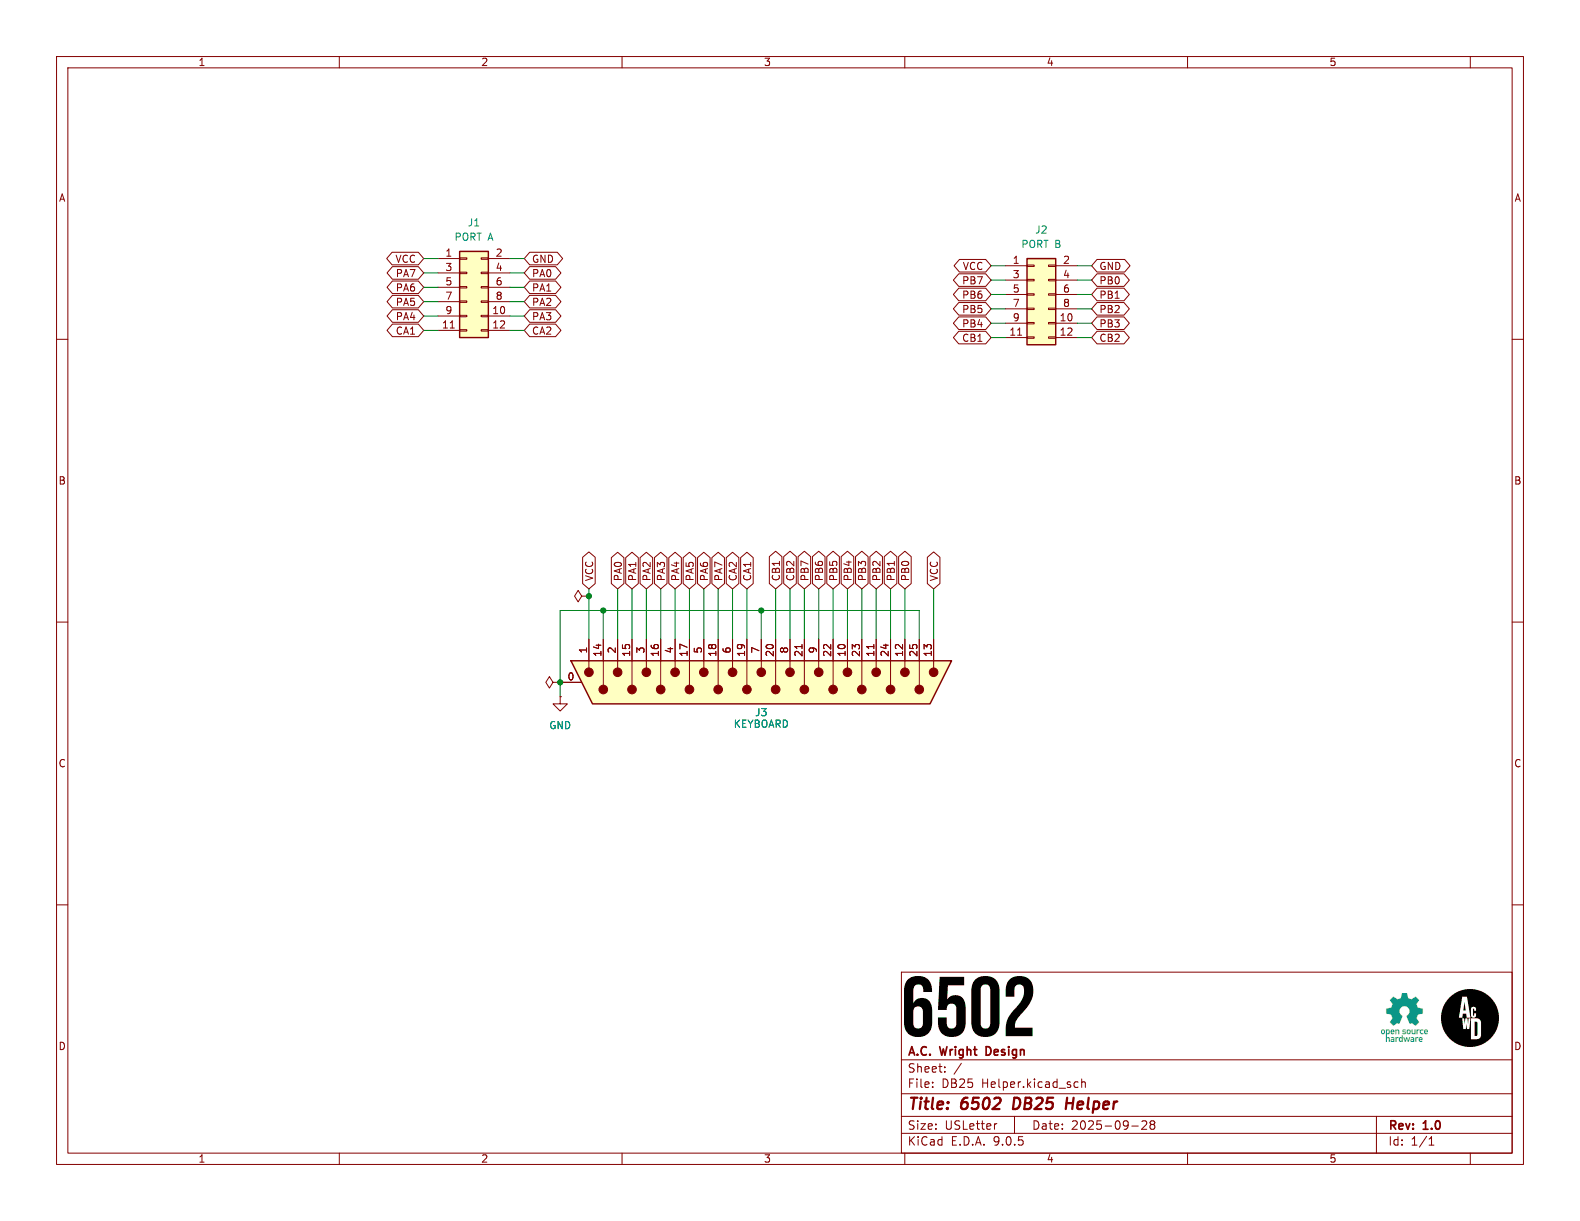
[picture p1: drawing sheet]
(kicad_sch
 (version 20250114)
 (generator "eeschema")
 (generator_version "9.0")
 (paper "USLetter")
 (title_block
  (title "6502 DB25 Helper")
  (date "2025-09-28")
  (rev "1.0")
  (company "A.C. Wright Design"))
 (lib_symbols
  (symbol "Connector:DB25_Pins_MountingHoles"
   (pin_names
    (offset 1.016) (hide yes)) (exclude_from_sim no) (in_bom yes) (on_board yes)
   (property "Reference" "J" (at 0 36.83 0) (effects (font (size 1.27 1.27))))
   (property "Value" "DB25_Pins_MountingHoles" (at 0 34.925 0) (effects (font (size 1.27 1.27))))
   (property "Footprint" "" (at 0 0 0) (effects (font (size 1.27 1.27)) (hide yes)))
   (property "Datasheet" "~" (at 0 0 0) (effects (font (size 1.27 1.27)) (hide yes)))
   (property "Description" "25-pin D-SUB connector, pins (male), Mounting Hole" (at 0 0 0) (effects (font (size 1.27 1.27)) (hide yes)))
   (symbol "DB25_Pins_MountingHoles_0_1"
    (polyline (pts (xy -3.81 30.48) (xy -2.54 30.48)) (stroke (width 0) (type default)) (fill (type none)))
    (polyline (pts (xy -3.81 27.94) (xy 0.508 27.94)) (stroke (width 0) (type default)) (fill (type none)))
    (polyline (pts (xy -3.81 25.4) (xy -2.54 25.4)) (stroke (width 0) (type default)) (fill (type none)))
    (polyline (pts (xy -3.81 22.86) (xy 0.508 22.86)) (stroke (width 0) (type default)) (fill (type none)))
    (polyline (pts (xy -3.81 20.32) (xy -2.54 20.32)) (stroke (width 0) (type default)) (fill (type none)))
    (polyline (pts (xy -3.81 17.78) (xy 0.508 17.78)) (stroke (width 0) (type default)) (fill (type none)))
    (polyline (pts (xy -3.81 15.24) (xy -2.54 15.24)) (stroke (width 0) (type default)) (fill (type none)))
    (polyline (pts (xy -3.81 12.7) (xy 0.508 12.7)) (stroke (width 0) (type default)) (fill (type none)))
    (polyline (pts (xy -3.81 10.16) (xy -2.54 10.16)) (stroke (width 0) (type default)) (fill (type none)))
    (polyline (pts (xy -3.81 7.62) (xy 0.508 7.62)) (stroke (width 0) (type default)) (fill (type none)))
    (polyline (pts (xy -3.81 5.08) (xy -2.54 5.08)) (stroke (width 0) (type default)) (fill (type none)))
    (polyline (pts (xy -3.81 2.54) (xy 0.508 2.54)) (stroke (width 0) (type default)) (fill (type none)))
    (polyline (pts (xy -3.81 0) (xy -2.54 0)) (stroke (width 0) (type default)) (fill (type none)))
    (polyline (pts (xy -3.81 -2.54) (xy 0.508 -2.54)) (stroke (width 0) (type default)) (fill (type none)))
    (polyline (pts (xy -3.81 -5.08) (xy -2.54 -5.08)) (stroke (width 0) (type default)) (fill (type none)))
    (polyline (pts (xy -3.81 -7.62) (xy 0.508 -7.62)) (stroke (width 0) (type default)) (fill (type none)))
    (polyline (pts (xy -3.81 -10.16) (xy -2.54 -10.16)) (stroke (width 0) (type default)) (fill (type none)))
    (polyline (pts (xy -3.81 -12.7) (xy 0.508 -12.7)) (stroke (width 0) (type default)) (fill (type none)))
    (polyline (pts (xy -3.81 -15.24) (xy -2.54 -15.24)) (stroke (width 0) (type default)) (fill (type none)))
    (polyline (pts (xy -3.81 -17.78) (xy 0.508 -17.78)) (stroke (width 0) (type default)) (fill (type none)))
    (polyline (pts (xy -3.81 -20.32) (xy -2.54 -20.32)) (stroke (width 0) (type default)) (fill (type none)))
    (polyline (pts (xy -3.81 -22.86) (xy 0.508 -22.86)) (stroke (width 0) (type default)) (fill (type none)))
    (polyline (pts (xy -3.81 -25.4) (xy -2.54 -25.4)) (stroke (width 0) (type default)) (fill (type none)))
    (polyline (pts (xy -3.81 -27.94) (xy 0.508 -27.94)) (stroke (width 0) (type default)) (fill (type none)))
    (polyline (pts (xy -3.81 -30.48) (xy -2.54 -30.48)) (stroke (width 0) (type default)) (fill (type none)))
    (polyline (pts (xy -3.81 -33.655) (xy 3.81 -29.845) (xy 3.81 29.845) (xy -3.81 33.655) (xy -3.81 -33.655)) (stroke (width 0.254) (type default)) (fill (type background)))
    (circle (center -1.778 30.48) (radius 0.762) (stroke (width 0) (type default)) (fill (type outline)))
    (circle (center -1.778 25.4) (radius 0.762) (stroke (width 0) (type default)) (fill (type outline)))
    (circle (center -1.778 20.32) (radius 0.762) (stroke (width 0) (type default)) (fill (type outline)))
    (circle (center -1.778 15.24) (radius 0.762) (stroke (width 0) (type default)) (fill (type outline)))
    (circle (center -1.778 10.16) (radius 0.762) (stroke (width 0) (type default)) (fill (type outline)))
    (circle (center -1.778 5.08) (radius 0.762) (stroke (width 0) (type default)) (fill (type outline)))
    (circle (center -1.778 0) (radius 0.762) (stroke (width 0) (type default)) (fill (type outline)))
    (circle (center -1.778 -5.08) (radius 0.762) (stroke (width 0) (type default)) (fill (type outline)))
    (circle (center -1.778 -10.16) (radius 0.762) (stroke (width 0) (type default)) (fill (type outline)))
    (circle (center -1.778 -15.24) (radius 0.762) (stroke (width 0) (type default)) (fill (type outline)))
    (circle (center -1.778 -20.32) (radius 0.762) (stroke (width 0) (type default)) (fill (type outline)))
    (circle (center -1.778 -25.4) (radius 0.762) (stroke (width 0) (type default)) (fill (type outline)))
    (circle (center -1.778 -30.48) (radius 0.762) (stroke (width 0) (type default)) (fill (type outline)))
    (circle (center 1.27 27.94) (radius 0.762) (stroke (width 0) (type default)) (fill (type outline)))
    (circle (center 1.27 22.86) (radius 0.762) (stroke (width 0) (type default)) (fill (type outline)))
    (circle (center 1.27 17.78) (radius 0.762) (stroke (width 0) (type default)) (fill (type outline)))
    (circle (center 1.27 12.7) (radius 0.762) (stroke (width 0) (type default)) (fill (type outline)))
    (circle (center 1.27 7.62) (radius 0.762) (stroke (width 0) (type default)) (fill (type outline)))
    (circle (center 1.27 2.54) (radius 0.762) (stroke (width 0) (type default)) (fill (type outline)))
    (circle (center 1.27 -2.54) (radius 0.762) (stroke (width 0) (type default)) (fill (type outline)))
    (circle (center 1.27 -7.62) (radius 0.762) (stroke (width 0) (type default)) (fill (type outline)))
    (circle (center 1.27 -12.7) (radius 0.762) (stroke (width 0) (type default)) (fill (type outline)))
    (circle (center 1.27 -17.78) (radius 0.762) (stroke (width 0) (type default)) (fill (type outline)))
    (circle (center 1.27 -22.86) (radius 0.762) (stroke (width 0) (type default)) (fill (type outline)))
    (circle (center 1.27 -27.94) (radius 0.762) (stroke (width 0) (type default)) (fill (type outline))))
   (symbol "DB25_Pins_MountingHoles_1_1"
    (pin passive line (at -7.62 30.48 0) (length 3.81) (name "13" (effects (font (size 1.27 1.27)))) (number "13" (effects (font (size 1.27 1.27)))))
    (pin passive line (at -7.62 27.94 0) (length 3.81) (name "P25" (effects (font (size 1.27 1.27)))) (number "25" (effects (font (size 1.27 1.27)))))
    (pin passive line (at -7.62 25.4 0) (length 3.81) (name "12" (effects (font (size 1.27 1.27)))) (number "12" (effects (font (size 1.27 1.27)))))
    (pin passive line (at -7.62 22.86 0) (length 3.81) (name "P24" (effects (font (size 1.27 1.27)))) (number "24" (effects (font (size 1.27 1.27)))))
    (pin passive line (at -7.62 20.32 0) (length 3.81) (name "11" (effects (font (size 1.27 1.27)))) (number "11" (effects (font (size 1.27 1.27)))))
    (pin passive line (at -7.62 17.78 0) (length 3.81) (name "P23" (effects (font (size 1.27 1.27)))) (number "23" (effects (font (size 1.27 1.27)))))
    (pin passive line (at -7.62 15.24 0) (length 3.81) (name "10" (effects (font (size 1.27 1.27)))) (number "10" (effects (font (size 1.27 1.27)))))
    (pin passive line (at -7.62 12.7 0) (length 3.81) (name "P22" (effects (font (size 1.27 1.27)))) (number "22" (effects (font (size 1.27 1.27)))))
    (pin passive line (at -7.62 10.16 0) (length 3.81) (name "9" (effects (font (size 1.27 1.27)))) (number "9" (effects (font (size 1.27 1.27)))))
    (pin passive line (at -7.62 7.62 0) (length 3.81) (name "P21" (effects (font (size 1.27 1.27)))) (number "21" (effects (font (size 1.27 1.27)))))
    (pin passive line (at -7.62 5.08 0) (length 3.81) (name "8" (effects (font (size 1.27 1.27)))) (number "8" (effects (font (size 1.27 1.27)))))
    (pin passive line (at -7.62 2.54 0) (length 3.81) (name "P20" (effects (font (size 1.27 1.27)))) (number "20" (effects (font (size 1.27 1.27)))))
    (pin passive line (at -7.62 0 0) (length 3.81) (name "7" (effects (font (size 1.27 1.27)))) (number "7" (effects (font (size 1.27 1.27)))))
    (pin passive line (at -7.62 -2.54 0) (length 3.81) (name "P19" (effects (font (size 1.27 1.27)))) (number "19" (effects (font (size 1.27 1.27)))))
    (pin passive line (at -7.62 -5.08 0) (length 3.81) (name "6" (effects (font (size 1.27 1.27)))) (number "6" (effects (font (size 1.27 1.27)))))
    (pin passive line (at -7.62 -7.62 0) (length 3.81) (name "P18" (effects (font (size 1.27 1.27)))) (number "18" (effects (font (size 1.27 1.27)))))
    (pin passive line (at -7.62 -10.16 0) (length 3.81) (name "5" (effects (font (size 1.27 1.27)))) (number "5" (effects (font (size 1.27 1.27)))))
    (pin passive line (at -7.62 -12.7 0) (length 3.81) (name "P17" (effects (font (size 1.27 1.27)))) (number "17" (effects (font (size 1.27 1.27)))))
    (pin passive line (at -7.62 -15.24 0) (length 3.81) (name "4" (effects (font (size 1.27 1.27)))) (number "4" (effects (font (size 1.27 1.27)))))
    (pin passive line (at -7.62 -17.78 0) (length 3.81) (name "P16" (effects (font (size 1.27 1.27)))) (number "16" (effects (font (size 1.27 1.27)))))
    (pin passive line (at -7.62 -20.32 0) (length 3.81) (name "3" (effects (font (size 1.27 1.27)))) (number "3" (effects (font (size 1.27 1.27)))))
    (pin passive line (at -7.62 -22.86 0) (length 3.81) (name "P15" (effects (font (size 1.27 1.27)))) (number "15" (effects (font (size 1.27 1.27)))))
    (pin passive line (at -7.62 -25.4 0) (length 3.81) (name "2" (effects (font (size 1.27 1.27)))) (number "2" (effects (font (size 1.27 1.27)))))
    (pin passive line (at -7.62 -27.94 0) (length 3.81) (name "P14" (effects (font (size 1.27 1.27)))) (number "14" (effects (font (size 1.27 1.27)))))
    (pin passive line (at -7.62 -30.48 0) (length 3.81) (name "1" (effects (font (size 1.27 1.27)))) (number "1" (effects (font (size 1.27 1.27)))))
    (pin passive line (at 0 -35.56 90) (length 3.81) (name "PAD" (effects (font (size 1.27 1.27)))) (number "0" (effects (font (size 1.27 1.27))))))
   (embedded_fonts no))
  (symbol "Connector_Generic:Conn_02x06_Odd_Even"
   (pin_names
    (offset 1.016) (hide yes)) (exclude_from_sim no) (in_bom yes) (on_board yes)
   (property "Reference" "J" (at 1.27 7.62 0) (effects (font (size 1.27 1.27))))
   (property "Value" "Conn_02x06_Odd_Even" (at 1.27 -10.16 0) (effects (font (size 1.27 1.27))))
   (property "Footprint" "" (at 0 0 0) (effects (font (size 1.27 1.27)) (hide yes)))
   (property "Datasheet" "~" (at 0 0 0) (effects (font (size 1.27 1.27)) (hide yes)))
   (property "Description" "Generic connector, double row, 02x06, odd/even pin numbering scheme (row 1 odd numbers, row 2 even numbers), script generated (kicad-library-utils/schlib/autogen/connector/)" (at 0 0 0) (effects (font (size 1.27 1.27)) (hide yes)))
   (symbol "Conn_02x06_Odd_Even_1_1"
    (rectangle (start -1.27 6.35) (end 3.81 -8.89) (stroke (width 0.254) (type default)) (fill (type background)))
    (rectangle (start -1.27 5.207) (end 0 4.953) (stroke (width 0.1524) (type default)) (fill (type none)))
    (rectangle (start -1.27 2.667) (end 0 2.413) (stroke (width 0.1524) (type default)) (fill (type none)))
    (rectangle (start -1.27 0.127) (end 0 -0.127) (stroke (width 0.1524) (type default)) (fill (type none)))
    (rectangle (start -1.27 -2.413) (end 0 -2.667) (stroke (width 0.1524) (type default)) (fill (type none)))
    (rectangle (start -1.27 -4.953) (end 0 -5.207) (stroke (width 0.1524) (type default)) (fill (type none)))
    (rectangle (start -1.27 -7.493) (end 0 -7.747) (stroke (width 0.1524) (type default)) (fill (type none)))
    (rectangle (start 3.81 5.207) (end 2.54 4.953) (stroke (width 0.1524) (type default)) (fill (type none)))
    (rectangle (start 3.81 2.667) (end 2.54 2.413) (stroke (width 0.1524) (type default)) (fill (type none)))
    (rectangle (start 3.81 0.127) (end 2.54 -0.127) (stroke (width 0.1524) (type default)) (fill (type none)))
    (rectangle (start 3.81 -2.413) (end 2.54 -2.667) (stroke (width 0.1524) (type default)) (fill (type none)))
    (rectangle (start 3.81 -4.953) (end 2.54 -5.207) (stroke (width 0.1524) (type default)) (fill (type none)))
    (rectangle (start 3.81 -7.493) (end 2.54 -7.747) (stroke (width 0.1524) (type default)) (fill (type none)))
    (pin passive line (at -5.08 5.08 0) (length 3.81) (name "Pin_1" (effects (font (size 1.27 1.27)))) (number "1" (effects (font (size 1.27 1.27)))))
    (pin passive line (at -5.08 2.54 0) (length 3.81) (name "Pin_3" (effects (font (size 1.27 1.27)))) (number "3" (effects (font (size 1.27 1.27)))))
    (pin passive line (at -5.08 0 0) (length 3.81) (name "Pin_5" (effects (font (size 1.27 1.27)))) (number "5" (effects (font (size 1.27 1.27)))))
    (pin passive line (at -5.08 -2.54 0) (length 3.81) (name "Pin_7" (effects (font (size 1.27 1.27)))) (number "7" (effects (font (size 1.27 1.27)))))
    (pin passive line (at -5.08 -5.08 0) (length 3.81) (name "Pin_9" (effects (font (size 1.27 1.27)))) (number "9" (effects (font (size 1.27 1.27)))))
    (pin passive line (at -5.08 -7.62 0) (length 3.81) (name "Pin_11" (effects (font (size 1.27 1.27)))) (number "11" (effects (font (size 1.27 1.27)))))
    (pin passive line (at 7.62 5.08 180) (length 3.81) (name "Pin_2" (effects (font (size 1.27 1.27)))) (number "2" (effects (font (size 1.27 1.27)))))
    (pin passive line (at 7.62 2.54 180) (length 3.81) (name "Pin_4" (effects (font (size 1.27 1.27)))) (number "4" (effects (font (size 1.27 1.27)))))
    (pin passive line (at 7.62 0 180) (length 3.81) (name "Pin_6" (effects (font (size 1.27 1.27)))) (number "6" (effects (font (size 1.27 1.27)))))
    (pin passive line (at 7.62 -2.54 180) (length 3.81) (name "Pin_8" (effects (font (size 1.27 1.27)))) (number "8" (effects (font (size 1.27 1.27)))))
    (pin passive line (at 7.62 -5.08 180) (length 3.81) (name "Pin_10" (effects (font (size 1.27 1.27)))) (number "10" (effects (font (size 1.27 1.27)))))
    (pin passive line (at 7.62 -7.62 180) (length 3.81) (name "Pin_12" (effects (font (size 1.27 1.27)))) (number "12" (effects (font (size 1.27 1.27))))))
   (embedded_fonts no))
  (symbol "power:GND"
   (power)
   (pin_numbers (hide yes))
   (pin_names
    (offset 0) (hide yes)) (exclude_from_sim no) (in_bom yes) (on_board yes)
   (property "Reference" "#PWR" (at 0 -6.35 0) (effects (font (size 1.27 1.27)) (hide yes)))
   (property "Value" "GND" (at 0 -3.81 0) (effects (font (size 1.27 1.27))))
   (property "Footprint" "" (at 0 0 0) (effects (font (size 1.27 1.27)) (hide yes)))
   (property "Datasheet" "" (at 0 0 0) (effects (font (size 1.27 1.27)) (hide yes)))
   (property "Description" "Power symbol creates a global label with name \"GND\" , ground" (at 0 0 0) (effects (font (size 1.27 1.27)) (hide yes)))
   (symbol "GND_0_1"
    (polyline (pts (xy 0 0) (xy 0 -1.27) (xy 1.27 -1.27) (xy 0 -2.54) (xy -1.27 -1.27) (xy 0 -1.27)) (stroke (width 0) (type default)) (fill (type none))))
   (symbol "GND_1_1"
    (pin power_in line (at 0 0 270) (length 0) (name "~" (effects (font (size 1.27 1.27)))) (number "1" (effects (font (size 1.27 1.27))))))
   (embedded_fonts no))
  (symbol "power:PWR_FLAG"
   (power)
   (pin_numbers (hide yes))
   (pin_names
    (offset 0) (hide yes)) (exclude_from_sim no) (in_bom yes) (on_board yes)
   (property "Reference" "#FLG" (at 0 1.905 0) (effects (font (size 1.27 1.27)) (hide yes)))
   (property "Value" "PWR_FLAG" (at 0 3.81 0) (effects (font (size 1.27 1.27))))
   (property "Footprint" "" (at 0 0 0) (effects (font (size 1.27 1.27)) (hide yes)))
   (property "Datasheet" "~" (at 0 0 0) (effects (font (size 1.27 1.27)) (hide yes)))
   (property "Description" "Special symbol for telling ERC where power comes from" (at 0 0 0) (effects (font (size 1.27 1.27)) (hide yes)))
   (symbol "PWR_FLAG_0_0"
    (pin power_out line (at 0 0 90) (length 0) (name "~" (effects (font (size 1.27 1.27)))) (number "1" (effects (font (size 1.27 1.27))))))
   (symbol "PWR_FLAG_0_1"
    (polyline (pts (xy 0 0) (xy 0 1.27) (xy -1.016 1.905) (xy 0 2.54) (xy 1.016 1.905) (xy 0 1.27)) (stroke (width 0) (type default)) (fill (type none))))
   (embedded_fonts no)))
 (junction
  (at 134.62 107.95)
  (diameter 0)
  (color 0 0 0 0))
 (junction
  (at 104.14 105.41)
  (diameter 0)
  (color 0 0 0 0))
 (junction
  (at 106.68 107.95)
  (diameter 0)
  (color 0 0 0 0))
 (junction
  (at 99.06 120.65)
  (diameter 0)
  (color 0 0 0 0))
 (wire
  (pts (xy 106.68 107.95) (xy 134.62 107.95))
  (stroke (width 0) (type default)))
 (wire
  (pts (xy 157.48 104.14) (xy 157.48 113.03))
  (stroke (width 0) (type default)))
 (wire
  (pts (xy 175.26 46.99) (xy 177.8 46.99))
  (stroke (width 0) (type default)))
 (wire
  (pts (xy 134.62 107.95) (xy 162.56 107.95))
  (stroke (width 0) (type default)))
 (wire
  (pts (xy 74.93 50.8) (xy 77.47 50.8))
  (stroke (width 0) (type default)))
 (wire
  (pts (xy 99.06 107.95) (xy 106.68 107.95))
  (stroke (width 0) (type default)))
 (wire
  (pts (xy 152.4 104.14) (xy 152.4 113.03))
  (stroke (width 0) (type default)))
 (wire
  (pts (xy 104.14 105.41) (xy 104.14 113.03))
  (stroke (width 0) (type default)))
 (wire
  (pts (xy 90.17 55.88) (xy 92.71 55.88))
  (stroke (width 0) (type default)))
 (wire
  (pts (xy 104.14 104.14) (xy 104.14 105.41))
  (stroke (width 0) (type default)))
 (wire
  (pts (xy 175.26 52.07) (xy 177.8 52.07))
  (stroke (width 0) (type default)))
 (wire
  (pts (xy 90.17 45.72) (xy 92.71 45.72))
  (stroke (width 0) (type default)))
 (wire
  (pts (xy 99.06 120.65) (xy 99.06 123.19))
  (stroke (width 0) (type default)))
 (wire
  (pts (xy 90.17 58.42) (xy 92.71 58.42))
  (stroke (width 0) (type default)))
 (wire
  (pts (xy 90.17 48.26) (xy 92.71 48.26))
  (stroke (width 0) (type default)))
 (wire
  (pts (xy 90.17 53.34) (xy 92.71 53.34))
  (stroke (width 0) (type default)))
 (wire
  (pts (xy 109.22 104.14) (xy 109.22 113.03))
  (stroke (width 0) (type default)))
 (wire
  (pts (xy 149.86 104.14) (xy 149.86 113.03))
  (stroke (width 0) (type default)))
 (wire
  (pts (xy 190.5 52.07) (xy 193.04 52.07))
  (stroke (width 0) (type default)))
 (wire
  (pts (xy 137.16 104.14) (xy 137.16 113.03))
  (stroke (width 0) (type default)))
 (wire
  (pts (xy 74.93 58.42) (xy 77.47 58.42))
  (stroke (width 0) (type default)))
 (wire
  (pts (xy 129.54 104.14) (xy 129.54 113.03))
  (stroke (width 0) (type default)))
 (wire
  (pts (xy 142.24 104.14) (xy 142.24 113.03))
  (stroke (width 0) (type default)))
 (wire
  (pts (xy 74.93 45.72) (xy 77.47 45.72))
  (stroke (width 0) (type default)))
 (wire
  (pts (xy 132.08 104.14) (xy 132.08 113.03))
  (stroke (width 0) (type default)))
 (wire
  (pts (xy 165.1 104.14) (xy 165.1 113.03))
  (stroke (width 0) (type default)))
 (wire
  (pts (xy 162.56 113.03) (xy 162.56 107.95))
  (stroke (width 0) (type default)))
 (wire
  (pts (xy 190.5 59.69) (xy 193.04 59.69))
  (stroke (width 0) (type default)))
 (wire
  (pts (xy 119.38 104.14) (xy 119.38 113.03))
  (stroke (width 0) (type default)))
 (wire
  (pts (xy 114.3 104.14) (xy 114.3 113.03))
  (stroke (width 0) (type default)))
 (wire
  (pts (xy 175.26 49.53) (xy 177.8 49.53))
  (stroke (width 0) (type default)))
 (wire
  (pts (xy 127 104.14) (xy 127 113.03))
  (stroke (width 0) (type default)))
 (wire
  (pts (xy 121.92 104.14) (xy 121.92 113.03))
  (stroke (width 0) (type default)))
 (wire
  (pts (xy 175.26 54.61) (xy 177.8 54.61))
  (stroke (width 0) (type default)))
 (wire
  (pts (xy 144.78 104.14) (xy 144.78 113.03))
  (stroke (width 0) (type default)))
 (wire
  (pts (xy 190.5 49.53) (xy 193.04 49.53))
  (stroke (width 0) (type default)))
 (wire
  (pts (xy 190.5 46.99) (xy 193.04 46.99))
  (stroke (width 0) (type default)))
 (wire
  (pts (xy 111.76 104.14) (xy 111.76 113.03))
  (stroke (width 0) (type default)))
 (wire
  (pts (xy 74.93 55.88) (xy 77.47 55.88))
  (stroke (width 0) (type default)))
 (wire
  (pts (xy 154.94 104.14) (xy 154.94 113.03))
  (stroke (width 0) (type default)))
 (wire
  (pts (xy 147.32 104.14) (xy 147.32 113.03))
  (stroke (width 0) (type default)))
 (wire
  (pts (xy 160.02 104.14) (xy 160.02 113.03))
  (stroke (width 0) (type default)))
 (wire
  (pts (xy 124.46 104.14) (xy 124.46 113.03))
  (stroke (width 0) (type default)))
 (wire
  (pts (xy 139.7 104.14) (xy 139.7 113.03))
  (stroke (width 0) (type default)))
 (wire
  (pts (xy 190.5 57.15) (xy 193.04 57.15))
  (stroke (width 0) (type default)))
 (wire
  (pts (xy 116.84 104.14) (xy 116.84 113.03))
  (stroke (width 0) (type default)))
 (wire
  (pts (xy 90.17 50.8) (xy 92.71 50.8))
  (stroke (width 0) (type default)))
 (wire
  (pts (xy 175.26 59.69) (xy 177.8 59.69))
  (stroke (width 0) (type default)))
 (wire
  (pts (xy 74.93 53.34) (xy 77.47 53.34))
  (stroke (width 0) (type default)))
 (wire
  (pts (xy 99.06 107.95) (xy 99.06 120.65))
  (stroke (width 0) (type default)))
 (wire
  (pts (xy 74.93 48.26) (xy 77.47 48.26))
  (stroke (width 0) (type default)))
 (wire
  (pts (xy 190.5 54.61) (xy 193.04 54.61))
  (stroke (width 0) (type default)))
 (wire
  (pts (xy 106.68 113.03) (xy 106.68 107.95))
  (stroke (width 0) (type default)))
 (wire
  (pts (xy 134.62 107.95) (xy 134.62 113.03))
  (stroke (width 0) (type default)))
 (wire
  (pts (xy 175.26 57.15) (xy 177.8 57.15))
  (stroke (width 0) (type default)))
 (global_label "GND"
  (shape bidirectional)
  (at 193.04 46.99 0)
  (effects (font (size 1.27 1.27)) (justify left))
  (property "Intersheetrefs" "${INTERSHEET_REFS}" (at 193.04 46.99 0) (effects (font (size 1.27 1.27)) (hide yes))))
 (global_label "PA4"
  (shape bidirectional)
  (at 119.38 104.14 90)
  (fields_autoplaced yes)
  (effects (font (size 1.27 1.27)) (justify left))
  (property "Intersheetrefs" "${INTERSHEET_REFS}" (at 119.38 97.2884 90) (effects (font (size 1.27 1.27)) (justify left) (hide yes))))
 (global_label "PB5"
  (shape bidirectional)
  (at 147.32 104.14 90)
  (fields_autoplaced yes)
  (effects (font (size 1.27 1.27)) (justify left))
  (property "Intersheetrefs" "${INTERSHEET_REFS}" (at 147.32 97.107 90) (effects (font (size 1.27 1.27)) (justify left) (hide yes))))
 (global_label "PB1"
  (shape bidirectional)
  (at 193.04 52.07 0)
  (fields_autoplaced yes)
  (effects (font (size 1.27 1.27)) (justify left))
  (property "Intersheetrefs" "${INTERSHEET_REFS}" (at 200.073 52.07 0) (effects (font (size 1.27 1.27)) (justify left) (hide yes))))
 (global_label "PA0"
  (shape bidirectional)
  (at 109.22 104.14 90)
  (fields_autoplaced yes)
  (effects (font (size 1.27 1.27)) (justify left))
  (property "Intersheetrefs" "${INTERSHEET_REFS}" (at 109.22 97.2884 90) (effects (font (size 1.27 1.27)) (justify left) (hide yes))))
 (global_label "PA6"
  (shape bidirectional)
  (at 124.46 104.14 90)
  (fields_autoplaced yes)
  (effects (font (size 1.27 1.27)) (justify left))
  (property "Intersheetrefs" "${INTERSHEET_REFS}" (at 124.46 97.2884 90) (effects (font (size 1.27 1.27)) (justify left) (hide yes))))
 (global_label "CB2"
  (shape bidirectional)
  (at 139.7 104.14 90)
  (fields_autoplaced yes)
  (effects (font (size 1.27 1.27)) (justify left))
  (property "Intersheetrefs" "${INTERSHEET_REFS}" (at 139.7 97.107 90) (effects (font (size 1.27 1.27)) (justify left) (hide yes))))
 (global_label "PB6"
  (shape bidirectional)
  (at 175.26 52.07 180)
  (fields_autoplaced yes)
  (effects (font (size 1.27 1.27)) (justify right))
  (property "Intersheetrefs" "${INTERSHEET_REFS}" (at 168.227 52.07 0) (effects (font (size 1.27 1.27)) (justify right) (hide yes))))
 (global_label "PB1"
  (shape bidirectional)
  (at 157.48 104.14 90)
  (fields_autoplaced yes)
  (effects (font (size 1.27 1.27)) (justify left))
  (property "Intersheetrefs" "${INTERSHEET_REFS}" (at 157.48 97.107 90) (effects (font (size 1.27 1.27)) (justify left) (hide yes))))
 (global_label "PA7"
  (shape bidirectional)
  (at 74.93 48.26 180)
  (fields_autoplaced yes)
  (effects (font (size 1.27 1.27)) (justify right))
  (property "Intersheetrefs" "${INTERSHEET_REFS}" (at 68.0784 48.26 0) (effects (font (size 1.27 1.27)) (justify right) (hide yes))))
 (global_label "PA4"
  (shape bidirectional)
  (at 74.93 55.88 180)
  (fields_autoplaced yes)
  (effects (font (size 1.27 1.27)) (justify right))
  (property "Intersheetrefs" "${INTERSHEET_REFS}" (at 68.0784 55.88 0) (effects (font (size 1.27 1.27)) (justify right) (hide yes))))
 (global_label "PB4"
  (shape bidirectional)
  (at 149.86 104.14 90)
  (fields_autoplaced yes)
  (effects (font (size 1.27 1.27)) (justify left))
  (property "Intersheetrefs" "${INTERSHEET_REFS}" (at 149.86 97.107 90) (effects (font (size 1.27 1.27)) (justify left) (hide yes))))
 (global_label "PB2"
  (shape bidirectional)
  (at 154.94 104.14 90)
  (fields_autoplaced yes)
  (effects (font (size 1.27 1.27)) (justify left))
  (property "Intersheetrefs" "${INTERSHEET_REFS}" (at 154.94 97.107 90) (effects (font (size 1.27 1.27)) (justify left) (hide yes))))
 (global_label "PA0"
  (shape bidirectional)
  (at 92.71 48.26 0)
  (fields_autoplaced yes)
  (effects (font (size 1.27 1.27)) (justify left))
  (property "Intersheetrefs" "${INTERSHEET_REFS}" (at 99.5616 48.26 0) (effects (font (size 1.27 1.27)) (justify left) (hide yes))))
 (global_label "PB3"
  (shape bidirectional)
  (at 152.4 104.14 90)
  (fields_autoplaced yes)
  (effects (font (size 1.27 1.27)) (justify left))
  (property "Intersheetrefs" "${INTERSHEET_REFS}" (at 152.4 97.107 90) (effects (font (size 1.27 1.27)) (justify left) (hide yes))))
 (global_label "PB7"
  (shape bidirectional)
  (at 142.24 104.14 90)
  (fields_autoplaced yes)
  (effects (font (size 1.27 1.27)) (justify left))
  (property "Intersheetrefs" "${INTERSHEET_REFS}" (at 142.24 97.107 90) (effects (font (size 1.27 1.27)) (justify left) (hide yes))))
 (global_label "PA1"
  (shape bidirectional)
  (at 111.76 104.14 90)
  (fields_autoplaced yes)
  (effects (font (size 1.27 1.27)) (justify left))
  (property "Intersheetrefs" "${INTERSHEET_REFS}" (at 111.76 97.2884 90) (effects (font (size 1.27 1.27)) (justify left) (hide yes))))
 (global_label "PB6"
  (shape bidirectional)
  (at 144.78 104.14 90)
  (fields_autoplaced yes)
  (effects (font (size 1.27 1.27)) (justify left))
  (property "Intersheetrefs" "${INTERSHEET_REFS}" (at 144.78 97.107 90) (effects (font (size 1.27 1.27)) (justify left) (hide yes))))
 (global_label "VCC"
  (shape bidirectional)
  (at 74.93 45.72 180)
  (effects (font (size 1.27 1.27)) (justify right))
  (property "Intersheetrefs" "${INTERSHEET_REFS}" (at 74.93 45.72 0) (effects (font (size 1.27 1.27)) (hide yes))))
 (global_label "PB0"
  (shape bidirectional)
  (at 160.02 104.14 90)
  (fields_autoplaced yes)
  (effects (font (size 1.27 1.27)) (justify left))
  (property "Intersheetrefs" "${INTERSHEET_REFS}" (at 160.02 97.107 90) (effects (font (size 1.27 1.27)) (justify left) (hide yes))))
 (global_label "CA1"
  (shape bidirectional)
  (at 74.93 58.42 180)
  (fields_autoplaced yes)
  (effects (font (size 1.27 1.27)) (justify right))
  (property "Intersheetrefs" "${INTERSHEET_REFS}" (at 68.0784 58.42 0) (effects (font (size 1.27 1.27)) (justify right) (hide yes))))
 (global_label "PA6"
  (shape bidirectional)
  (at 74.93 50.8 180)
  (fields_autoplaced yes)
  (effects (font (size 1.27 1.27)) (justify right))
  (property "Intersheetrefs" "${INTERSHEET_REFS}" (at 68.0784 50.8 0) (effects (font (size 1.27 1.27)) (justify right) (hide yes))))
 (global_label "CA2"
  (shape bidirectional)
  (at 129.54 104.14 90)
  (fields_autoplaced yes)
  (effects (font (size 1.27 1.27)) (justify left))
  (property "Intersheetrefs" "${INTERSHEET_REFS}" (at 129.54 97.2884 90) (effects (font (size 1.27 1.27)) (justify left) (hide yes))))
 (global_label "PA1"
  (shape bidirectional)
  (at 92.71 50.8 0)
  (fields_autoplaced yes)
  (effects (font (size 1.27 1.27)) (justify left))
  (property "Intersheetrefs" "${INTERSHEET_REFS}" (at 99.5616 50.8 0) (effects (font (size 1.27 1.27)) (justify left) (hide yes))))
 (global_label "CB1"
  (shape bidirectional)
  (at 137.16 104.14 90)
  (fields_autoplaced yes)
  (effects (font (size 1.27 1.27)) (justify left))
  (property "Intersheetrefs" "${INTERSHEET_REFS}" (at 137.16 97.107 90) (effects (font (size 1.27 1.27)) (justify left) (hide yes))))
 (global_label "PB4"
  (shape bidirectional)
  (at 175.26 57.15 180)
  (fields_autoplaced yes)
  (effects (font (size 1.27 1.27)) (justify right))
  (property "Intersheetrefs" "${INTERSHEET_REFS}" (at 168.227 57.15 0) (effects (font (size 1.27 1.27)) (justify right) (hide yes))))
 (global_label "PB0"
  (shape bidirectional)
  (at 193.04 49.53 0)
  (fields_autoplaced yes)
  (effects (font (size 1.27 1.27)) (justify left))
  (property "Intersheetrefs" "${INTERSHEET_REFS}" (at 200.073 49.53 0) (effects (font (size 1.27 1.27)) (justify left) (hide yes))))
 (global_label "CA2"
  (shape bidirectional)
  (at 92.71 58.42 0)
  (fields_autoplaced yes)
  (effects (font (size 1.27 1.27)) (justify left))
  (property "Intersheetrefs" "${INTERSHEET_REFS}" (at 99.5616 58.42 0) (effects (font (size 1.27 1.27)) (justify left) (hide yes))))
 (global_label "PA5"
  (shape bidirectional)
  (at 121.92 104.14 90)
  (fields_autoplaced yes)
  (effects (font (size 1.27 1.27)) (justify left))
  (property "Intersheetrefs" "${INTERSHEET_REFS}" (at 121.92 97.2884 90) (effects (font (size 1.27 1.27)) (justify left) (hide yes))))
 (global_label "PB5"
  (shape bidirectional)
  (at 175.26 54.61 180)
  (fields_autoplaced yes)
  (effects (font (size 1.27 1.27)) (justify right))
  (property "Intersheetrefs" "${INTERSHEET_REFS}" (at 168.227 54.61 0) (effects (font (size 1.27 1.27)) (justify right) (hide yes))))
 (global_label "PB7"
  (shape bidirectional)
  (at 175.26 49.53 180)
  (fields_autoplaced yes)
  (effects (font (size 1.27 1.27)) (justify right))
  (property "Intersheetrefs" "${INTERSHEET_REFS}" (at 168.227 49.53 0) (effects (font (size 1.27 1.27)) (justify right) (hide yes))))
 (global_label "PA3"
  (shape bidirectional)
  (at 116.84 104.14 90)
  (fields_autoplaced yes)
  (effects (font (size 1.27 1.27)) (justify left))
  (property "Intersheetrefs" "${INTERSHEET_REFS}" (at 116.84 97.2884 90) (effects (font (size 1.27 1.27)) (justify left) (hide yes))))
 (global_label "PB2"
  (shape bidirectional)
  (at 193.04 54.61 0)
  (fields_autoplaced yes)
  (effects (font (size 1.27 1.27)) (justify left))
  (property "Intersheetrefs" "${INTERSHEET_REFS}" (at 200.073 54.61 0) (effects (font (size 1.27 1.27)) (justify left) (hide yes))))
 (global_label "VCC"
  (shape bidirectional)
  (at 165.1 104.14 90)
  (fields_autoplaced yes)
  (effects (font (size 1.27 1.27)) (justify left))
  (property "Intersheetrefs" "${INTERSHEET_REFS}" (at 165.1 97.2279 90) (effects (font (size 1.27 1.27)) (justify left) (hide yes))))
 (global_label "VCC"
  (shape bidirectional)
  (at 175.26 46.99 180)
  (effects (font (size 1.27 1.27)) (justify right))
  (property "Intersheetrefs" "${INTERSHEET_REFS}" (at 175.26 46.99 0) (effects (font (size 1.27 1.27)) (hide yes))))
 (global_label "PA2"
  (shape bidirectional)
  (at 114.3 104.14 90)
  (fields_autoplaced yes)
  (effects (font (size 1.27 1.27)) (justify left))
  (property "Intersheetrefs" "${INTERSHEET_REFS}" (at 114.3 97.2884 90) (effects (font (size 1.27 1.27)) (justify left) (hide yes))))
 (global_label "GND"
  (shape bidirectional)
  (at 92.71 45.72 0)
  (effects (font (size 1.27 1.27)) (justify left))
  (property "Intersheetrefs" "${INTERSHEET_REFS}" (at 92.71 45.72 0) (effects (font (size 1.27 1.27)) (hide yes))))
 (global_label "PA2"
  (shape bidirectional)
  (at 92.71 53.34 0)
  (fields_autoplaced yes)
  (effects (font (size 1.27 1.27)) (justify left))
  (property "Intersheetrefs" "${INTERSHEET_REFS}" (at 99.5616 53.34 0) (effects (font (size 1.27 1.27)) (justify left) (hide yes))))
 (global_label "CA1"
  (shape bidirectional)
  (at 132.08 104.14 90)
  (fields_autoplaced yes)
  (effects (font (size 1.27 1.27)) (justify left))
  (property "Intersheetrefs" "${INTERSHEET_REFS}" (at 132.08 97.2884 90) (effects (font (size 1.27 1.27)) (justify left) (hide yes))))
 (global_label "PA5"
  (shape bidirectional)
  (at 74.93 53.34 180)
  (fields_autoplaced yes)
  (effects (font (size 1.27 1.27)) (justify right))
  (property "Intersheetrefs" "${INTERSHEET_REFS}" (at 68.0784 53.34 0) (effects (font (size 1.27 1.27)) (justify right) (hide yes))))
 (global_label "PA7"
  (shape bidirectional)
  (at 127 104.14 90)
  (fields_autoplaced yes)
  (effects (font (size 1.27 1.27)) (justify left))
  (property "Intersheetrefs" "${INTERSHEET_REFS}" (at 127 97.2884 90) (effects (font (size 1.27 1.27)) (justify left) (hide yes))))
 (global_label "VCC"
  (shape bidirectional)
  (at 104.14 104.14 90)
  (fields_autoplaced yes)
  (effects (font (size 1.27 1.27)) (justify left))
  (property "Intersheetrefs" "${INTERSHEET_REFS}" (at 104.14 97.2279 90) (effects (font (size 1.27 1.27)) (justify left) (hide yes))))
 (global_label "CB1"
  (shape bidirectional)
  (at 175.26 59.69 180)
  (fields_autoplaced yes)
  (effects (font (size 1.27 1.27)) (justify right))
  (property "Intersheetrefs" "${INTERSHEET_REFS}" (at 168.227 59.69 0) (effects (font (size 1.27 1.27)) (justify right) (hide yes))))
 (global_label "PA3"
  (shape bidirectional)
  (at 92.71 55.88 0)
  (fields_autoplaced yes)
  (effects (font (size 1.27 1.27)) (justify left))
  (property "Intersheetrefs" "${INTERSHEET_REFS}" (at 99.5616 55.88 0) (effects (font (size 1.27 1.27)) (justify left) (hide yes))))
 (global_label "CB2"
  (shape bidirectional)
  (at 193.04 59.69 0)
  (fields_autoplaced yes)
  (effects (font (size 1.27 1.27)) (justify left))
  (property "Intersheetrefs" "${INTERSHEET_REFS}" (at 200.073 59.69 0) (effects (font (size 1.27 1.27)) (justify left) (hide yes))))
 (global_label "PB3"
  (shape bidirectional)
  (at 193.04 57.15 0)
  (fields_autoplaced yes)
  (effects (font (size 1.27 1.27)) (justify left))
  (property "Intersheetrefs" "${INTERSHEET_REFS}" (at 200.073 57.15 0) (effects (font (size 1.27 1.27)) (justify left) (hide yes))))
 (symbol
  (lib_id "Connector_Generic:Conn_02x06_Odd_Even")
  (at 182.88 52.07 0)
  (unit 1)
  (exclude_from_sim no)
  (in_bom no)
  (on_board yes)
  (dnp no)
  (fields_autoplaced yes)
  (property "Reference" "J2" (at 184.15 40.64 0) (effects (font (size 1.27 1.27))))
  (property "Value" "PORT B" (at 184.15 43.18 0) (effects (font (size 1.27 1.27))))
  (property "Footprint" "6502 Parts:6502 GPIO Connector" (at 182.88 52.07 0) (effects (font (size 1.27 1.27)) (hide yes)))
  (property "Datasheet" "~" (at 182.88 52.07 0) (effects (font (size 1.27 1.27)) (hide yes)))
  (property "Description" "Generic connector, double row, 02x06, odd/even pin numbering scheme (row 1 odd numbers, row 2 even numbers), script generated (kicad-library-utils/schlib/autogen/connector/)" (at 182.88 52.07 0) (effects (font (size 1.27 1.27)) (hide yes)))
  (pin "4")
  (pin "3")
  (pin "9")
  (pin "8")
  (pin "2")
  (pin "6")
  (pin "11")
  (pin "1")
  (pin "12")
  (pin "10")
  (pin "7")
  (pin "5"))
 (symbol
  (lib_id "power:PWR_FLAG")
  (at 99.06 120.65 90)
  (unit 1)
  (exclude_from_sim no)
  (in_bom yes)
  (on_board yes)
  (dnp no)
  (fields_autoplaced yes)
  (property "Reference" "#FLG01" (at 97.155 120.65 0) (effects (font (size 1.27 1.27)) (hide yes)))
  (property "Value" "PWR_FLAG" (at 95.25 120.6499 90) (effects (font (size 1.27 1.27)) (justify left) (hide yes)))
  (property "Footprint" "" (at 99.06 120.65 0) (effects (font (size 1.27 1.27)) (hide yes)))
  (property "Datasheet" "~" (at 99.06 120.65 0) (effects (font (size 1.27 1.27)) (hide yes)))
  (property "Description" "Special symbol for telling ERC where power comes from" (at 99.06 120.65 0) (effects (font (size 1.27 1.27)) (hide yes)))
  (pin "1"))
 (symbol
  (lib_id "power:PWR_FLAG")
  (at 104.14 105.41 90)
  (unit 1)
  (exclude_from_sim no)
  (in_bom yes)
  (on_board yes)
  (dnp no)
  (fields_autoplaced yes)
  (property "Reference" "#FLG02" (at 102.235 105.41 0) (effects (font (size 1.27 1.27)) (hide yes)))
  (property "Value" "PWR_FLAG" (at 100.33 105.4099 90) (effects (font (size 1.27 1.27)) (justify left) (hide yes)))
  (property "Footprint" "" (at 104.14 105.41 0) (effects (font (size 1.27 1.27)) (hide yes)))
  (property "Datasheet" "~" (at 104.14 105.41 0) (effects (font (size 1.27 1.27)) (hide yes)))
  (property "Description" "Special symbol for telling ERC where power comes from" (at 104.14 105.41 0) (effects (font (size 1.27 1.27)) (hide yes)))
  (pin "1"))
 (symbol
  (lib_id "Connector_Generic:Conn_02x06_Odd_Even")
  (at 82.55 50.8 0)
  (unit 1)
  (exclude_from_sim no)
  (in_bom no)
  (on_board yes)
  (dnp no)
  (fields_autoplaced yes)
  (property "Reference" "J1" (at 83.82 39.37 0) (effects (font (size 1.27 1.27))))
  (property "Value" "PORT A" (at 83.82 41.91 0) (effects (font (size 1.27 1.27))))
  (property "Footprint" "6502 Parts:6502 GPIO Connector" (at 82.55 50.8 0) (effects (font (size 1.27 1.27)) (hide yes)))
  (property "Datasheet" "~" (at 82.55 50.8 0) (effects (font (size 1.27 1.27)) (hide yes)))
  (property "Description" "Generic connector, double row, 02x06, odd/even pin numbering scheme (row 1 odd numbers, row 2 even numbers), script generated (kicad-library-utils/schlib/autogen/connector/)" (at 82.55 50.8 0) (effects (font (size 1.27 1.27)) (hide yes)))
  (pin "4")
  (pin "3")
  (pin "9")
  (pin "8")
  (pin "2")
  (pin "6")
  (pin "11")
  (pin "1")
  (pin "12")
  (pin "10")
  (pin "7")
  (pin "5"))
 (symbol
  (lib_id "Connector:DB25_Pins_MountingHoles")
  (at 134.62 120.65 270)
  (unit 1)
  (exclude_from_sim no)
  (in_bom no)
  (on_board yes)
  (dnp no)
  (property "Reference" "J3" (at 134.62 125.984 90) (effects (font (size 1.27 1.27))))
  (property "Value" "KEYBOARD" (at 134.62 128.016 90) (effects (font (size 1.27 1.27))))
  (property "Footprint" "Connector_Dsub:DSUB-25_Pins_Horizontal_P2.77x2.84mm_EdgePinOffset7.70mm_Housed_MountingHolesOffset9.12mm" (at 134.62 120.65 0) (effects (font (size 1.27 1.27)) (hide yes)))
  (property "Datasheet" "~" (at 134.62 120.65 0) (effects (font (size 1.27 1.27)) (hide yes)))
  (property "Description" "25-pin D-SUB connector, pins (male), Mounting Hole" (at 134.62 120.65 0) (effects (font (size 1.27 1.27)) (hide yes)))
  (property "Digikey" "609-1505-ND" (at 134.62 120.65 90) (effects (font (size 1.27 1.27)) (hide yes)))
  (property "MPN" "D25P33E4GX00LF" (at 134.62 120.65 90) (effects (font (size 1.27 1.27)) (hide yes)))
  (pin "13")
  (pin "25")
  (pin "12")
  (pin "24")
  (pin "11")
  (pin "23")
  (pin "10")
  (pin "22")
  (pin "9")
  (pin "21")
  (pin "8")
  (pin "20")
  (pin "7")
  (pin "19")
  (pin "6")
  (pin "18")
  (pin "5")
  (pin "17")
  (pin "4")
  (pin "16")
  (pin "3")
  (pin "15")
  (pin "2")
  (pin "14")
  (pin "1")
  (pin "0"))
 (symbol
  (lib_id "power:GND")
  (at 99.06 123.19 0)
  (unit 1)
  (exclude_from_sim no)
  (in_bom yes)
  (on_board yes)
  (dnp no)
  (fields_autoplaced yes)
  (property "Reference" "#PWR03" (at 99.06 129.54 0) (effects (font (size 1.27 1.27)) (hide yes)))
  (property "Value" "GND" (at 99.06 128.27 0) (effects (font (size 1.27 1.27))))
  (property "Footprint" "" (at 99.06 123.19 0) (effects (font (size 1.27 1.27)) (hide yes)))
  (property "Datasheet" "" (at 99.06 123.19 0) (effects (font (size 1.27 1.27)) (hide yes)))
  (property "Description" "Power symbol creates a global label with name \"GND\" , ground" (at 99.06 123.19 0) (effects (font (size 1.27 1.27)) (hide yes)))
  (pin "1"))
 (sheet_instances
  (path ""
   (page "1")))
 (embedded_fonts no))
